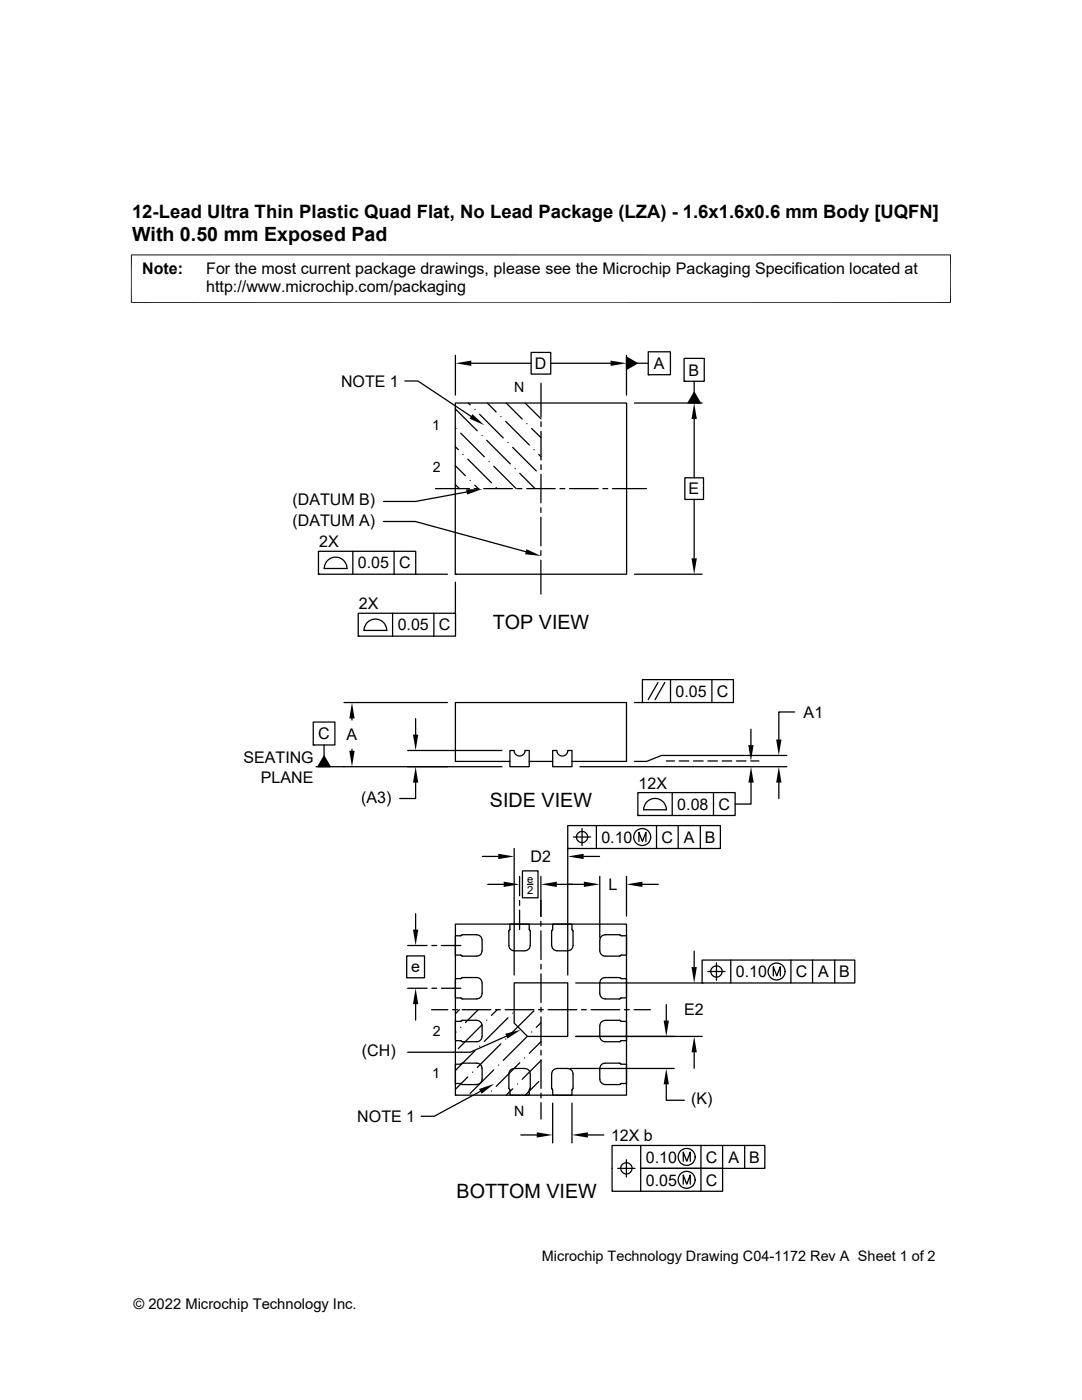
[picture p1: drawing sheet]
<svg xmlns="http://www.w3.org/2000/svg" width="216mm" height="279mm" viewBox="0 0 216 279" stroke-linecap="round" stroke-linejoin="round" font-family="sans-serif">
<g fill="none" stroke="#000" stroke-width=".25">
<path d="M80.8 76h2.6l10.6 7.1M90.9 70.9v7.9M94 72.5h12M106 70.3h3.9v4.4h-3.9zM107.9 76.5v6.7M109.9 72.5h11.9M125 71.3l2.1 1.2-2.1 1.2zM125 70.9v7.9M127.1 72.5h2.2M129.3 70.2h4.5v4.6h-4.5zM129.3 74.8h.1M136.5 71.5h4v4.6h-4z"/>
<path d="M136.5 76.1h.1M138.5 78.3l1.2 2.1h-2.4zM138.5 76.1v2.2M86.9 97.5h6.8M90.8 89.2l.7 .5M90.8 80.4h34.2v34.2h-34.2zM90.8 92.9l2.1 2M90.8 81.6l4.4 4.4M90.8 96.7l.9 .8M91 85.5h.1M91.9 86.4l4.7 4.8M92.4 90.7h.1"/>
<path d="M93.1 98.2l-10.2 1.9h-6.4M93.3 91.6l4.8 4.8M93.5 80.4l.3 .4M93.8 95.9h.1M94.6 97.5h1M94.8 96.8l.6 .7M94.8 81.7h.1M95.7 82.7l4.7 4.7M96.2 86.9h.1M96.5 97.5h5.7M97.1 87.9l4.7 4.7M97.2 80.4l1.8 1.8"/>
<path d="M97.6 92.1h.1M98.5 93l4.5 4.5M99 97.3h.1M99.9 83.1h.1M100.9 84.1l4.7 4.7M101 80.4l3.2 3.2M101.4 88.3h.1M102.3 89.3l4.7 4.7M102.8 93.5h.1M103.2 97.5h.9M103.7 94.5l3.1 3M104.8 80.4l3.1 3.2"/>
<path d="M105.1 97.5h5.7M105.1 84.6h.1M106.1 85.5l1.8 1.9M106.6 89.7h.1M107.5 90.7l.4 .4M107.9 84.2v.9M107.9 86.1v5.7M107.9 92.8v.9M107.9 94.7v5.7M111.7 97.5h1M113.6 97.5h5.8M120.3 97.5h1"/>
<path d="M122.2 97.5h6.8M126.6 80.4h13.5M136.7 95.4h3.7v4.3h-3.7zM138.5 83.6v11.8M138.5 99.7v11.7M63.5 110h19.5v4.6h-19.5zM63.5 114.6h.1M65.5 111.7a2.27 2.27 0 0 1 2.4-.3 2.27 2.27 0 0 1 1.3 2.1h-4.5l.2-1zM70.4 110v4.6M76.5 104.1h6.4l22 6M78.6 110v4.6M82.9 114.6h6.4"/>
<path d="M90.8 114.6h.1M90.9 116.2v6.2M107.9 101.3v1M107.9 103.2v5.7M107.9 109.9v.9M107.9 111.8v6.8M126.6 114.6h13.5M71.5 122.4h19.4v4.6h-19.4zM71.5 127h.1M73.4 124.1a2.27 2.27 0 0 1 2.4-.3 2.27 2.27 0 0 1 1.4 2h-4.6l.3-.9zM78.3 122.4v4.6M86.6 122.4v4.6"/>
<path d="M128.2 135.6h18.1v4.6h-18.1zM131.3 136.2l-2 3.4M132.7 136.2l-2 3.4M133.8 135.6v4.6M142 135.6v4.6M62.5 144.1h4.3v4.6h-4.3zM62.5 148.7h.1M64.7 148.7v2.2M64.7 150.9l1.2 2.1h-2.5zM68.6 140.2h20.7M70.2 143.4v.3M70.2 149.5v.3"/>
<path d="M81.3 149.8h18.9M82.9 156.2v3.2h-3.1M82.9 143.4v3.2M100.2 153h-37.1M101.7 149.8h.9a1.1 1.1 0 0 0 1.1 1.1 1.1 1.1 0 0 0 1.1-1.1h.8v3.2h-3.9zM101.7 152h-10.8v-11.8h34.1v11.8h-10.9M105.6 152h4.7M110.3 149.8h.8a1.1 1.1 0 0 0 1.1 1.1 1.1 1.1 0 0 0 1.1-1.1h.8v3.2h-3.8zM115.7 153h41.3M126.6 140.2h1.6M127.3 158.2h19.4v4.6h-19.4zM132.9 151.9h1.7"/>
<path d="M134.1 158.2v4.6M135.5 151.9h1.9M138.4 151.9h1.9M141.2 151.9h2M142.4 158.2v4.6M144.1 151.9h1.9M147 151.9h1.9M149.8 151.9h1.6M149.8 145.5v3.2M149.9 156.2v4.3h-3.2M155.4 156.2v3.2M157 150.8h-25l-3 1.2h-2.4"/>
<path d="M158.6 142.1h-3.2v5.5M96.2 170.9h3.2M97.3 176.5h3.2M102.6 169.3v25.3M103.7 174.9v3.9M103.7 179.7v1M104.2 173.8h3.2v5.4h-3.2zM105.3 176.5h1M107.9 174.9v8M111.1 176.5h5.4M113.3 164.8h30.4v4.5h-30.4zM113.3 169.3h.1"/>
<path d="M113.3 169.3v25.3M114.4 167h3.5M116.1 165.3v3.5M116.5 170.9h3.1M119 164.8v4.5M119.7 174.9v12.2M125 174.9v7.9M127.3 162.8h.1M127.5 167.9v-1.8l.7 1.8 .7-1.8v1.8M128.2 176.5h3.2M128.4 161.6h4.6a2.26 2.26 0 0 0-2.3-2.3 2.26 2.26 0 0 0-2.3 2.3M131 164.8v4.5"/>
<path d="M135.3 164.8v4.5M139.7 164.8v4.5M81.2 190.8h3.5v4.3h-3.5zM81.3 197.2h3.9M81.3 188.7h3.9M82.9 182.4v3.1M86.2 197.2h.9M86.2 188.7h.9M88.1 197.2h3.8M88.1 188.7h3.8M90.9 184.4h34.1v34.2h-34.1zM92 186.7l-1.1 .1v3.8h1l.3 .2h3.1l.7-.4 .2-.6"/>
<path d="M92 199.2l.2 .2h2.9M95.1 186.6l.6 .1 .3 .3 .2 .6M95.1 186.5h-2.9l-.2 .2M96.2 196.2l-.2-.6-.7-.5h-3.1l-.3 .2h-1v3.9h1.1M96.2 198.3l-.2 .6-.3 .3-.6 .1M96.2 187.6v2.2M96.2 196.2v2.1M101.7 184.4h3.9v1.1l.2 .3v2.9l-.2 .6-.3 .3-.6 .2-2.1-.1-.6-.1-.3-.3-.2-.6v-2.9l.2-.3zM102.6 196.2h10.7v10.6h-8l-2.7-2.6zM103.7 181.6v3.9M107.9 185.8v5.7M107.9 183.9v.9"/>
<path d="M107.9 192.4v1M107.9 194.4v5.7M110.2 185.6l.1-1.2h3.8v1.1l.2 .3v2.9l-.1 .6-.3 .3-.6 .2-2.6-.1-.4-.4-.2-.6M110.2 185.6l-.1 .2v2.9M114.9 196.2h25.2M120.8 186.6l-.6 .1-.4 .5-.1 2.6 .2 .6 .3 .2 .6 .2h2.8l.4-.2h1v-3.8l-1.2-.1M120.8 186.5h2.8l.2 .2M123.8 199.2l-.2 .2h-2.8M123.8 199.2h1.2v-3.9h-1l-.4-.2h-2.8l-.6 .2-.4 .4-.1 2.6 .2 .6 .3 .3 .6 .1M138.5 189.8v3.2M140.1 191.6h30.5v4.6h-30.5zM140.1 196.2h.1"/>
<path d="M141.2 193.9h3.5M143 192.2v3.4M144.1 193.9a1.13 1.13 0 0 1-1.6 1 1.13 1.13 0 0 1-.3-1.9 1.13 1.13 0 0 1 1.8 .5l.1 .4M145.8 191.6v4.6M154.3 194.8v-1.9l.7 1.9 .7-1.9v1.9M157.8 191.6v4.6M162.1 191.6v4.6M166.6 191.6v4.6M82.9 200.4v3.2M86.1 201.5h3.3M90.3 201.5h1M90.9 218.6h.1"/>
<path d="M91 206l-.1 .1M91.7 201.5l-.8 .8M91.9 205h.1M92.1 212.2l-.2 .2h-1v3.8h1l.3 .3h2.9l.6-.2 .3-.3 .2-.6M92.1 212.2h3.2l.7 .4 .2 .6M92.2 201.5h5.7M93.3 214.9l-2.4 2.5M94.3 214h.1M94.8 209.7l-3.9 3.9M95.4 201.5l-2.5 2.6M95.7 208.8h.1M95.8 217.8l-9.2 5h-2.6"/>
<path d="M96.2 204.5l-4.7 4.8M96.2 204.7l-.2-.6-.7-.4-3.1-.1-.3 .2h-1v3.9h1l.3 .2h3.1l.7-.5 .2-.6M96.2 204.7v2.1M96.2 213.2v2.2M97.1 203.6h.1M98.1 217.7h.1M98.5 213.5l-4.7 4.7M98.9 201.5h.9M99.2 201.5l-1.1 1.1M99.5 212.6h.1M99.9 208.3l-4.7 4.7M100.8 201.5h5.7"/>
<path d="M100.9 207.4h.1M101 206.8l-7.2 3.2h-12.5M101.4 203.1l-4.8 4.7M102 213.4l.6-.1h2.1l.6 .1 .3 .3 .2 .6v2.9l-.2 .3v1.1h-3.9v-1.1l-.2-.3v-2.9l.2-.6zM102.3 202.2h.1M102.3 217.3l-1.3 1.3M103.3 216.3h.1M103.7 212.1l-4.7 4.7M104.7 211.1h.1M105.1 206.9l-4.7 4.7M106.1 206h.1M106.6 201.7l-4.8 4.7"/>
<path d="M107.5 201.5h.9M107.5 215.9l-2.7 2.7M107.9 201v1M107.9 202.9v5.7M107.9 209.6v.9M107.9 211.5v5.7M107.9 218.2v.9M108 204.1l-1 .9M108 207.9l-2.4 2.3M108 211.6l-3.8 3.8M109.4 201.5h5.7M110.1 214.3v2.9l.1 .2"/>
<path d="M110.1 214.3l.2-.6 .4-.4 2.6-.1 .6 .2 .3 .3 .1 .6v2.9l-.2 .3v1.1h-3.8l-.1-1.2M113.8 213.2h20.7M114.9 206.8h25.2M116 201.5h1M117.9 201.5h5.8M120.2 203.8l.6-.2h2.8l.4 .2h1v3.9h-1l-.4 .2h-2.8l-.6-.2-.3-.3-.2-.6v-2.3zM123.7 212.2l.3 .2h1v3.8h-1l-.4 .3-2.8-.1-.6-.1-.3-.3-.2-.6v-2.2l.2-.6 .6-.4h3.2M124.6 201.5h1M126.5 201.5h3.3M132.9 216.4v3.2h3.6M132.9 200.5v3.2M138.5 210v3.2"/>
<path d="M103.9 226.5h3.2M107.9 220.1v3.2M110.3 220.2v7.9M114.1 220.2v7.9M117.3 226.5h3.2M123.3 233.2h3.4M125 231.5v3.4M127.8 228.6v4.6h16.4v4.5h-22.1v-9.1h30.5v4.6h-24.8v4.5M136.3 231.8v-1.9l.7 1.9 .7-1.9v1.9M136.3 236.3v-1.8l.7 1.8 .7-1.8v1.8M139.9 228.6v9.1M144.2 228.6v4.6"/>
<path d="M148.6 228.6v4.6"/>
<circle cx="116.1" cy="167" r="1.12"/>
<circle cx="128.1" cy="167.1" r="1.69"/>
<circle cx="155" cy="193.9" r="1.69"/>
<circle cx="125" cy="233.2" r="1.13"/>
<circle cx="137" cy="235.5" r="1.69"/>
<circle cx="137" cy="230.9" r="1.69"/>
</g>
<g fill="#000">
<path d="M90.9 72.5l3.1-.5v1zM121.8 72l3.2 .5-3.2 .5zM125 71.3l2.1 1.2-2.1 1.2zM93 97.7l3.2-.1-3 1.1zM94.3 82.7l2.3 2.2-2.9-1.4zM138.5 80.4l.5 3.2h-1zM138.5 78.3l1.2 2.1h-2.4zM105.1 109.6l2.9 1.4-3.2-.4zM138 111.4h1l-.5 3.2zM64.7 150.9l1.2 2.1h-2.5zM69.7 149.8h1.1l-.6 3.2zM70.2 140.2l.6 3.2h-1.1z"/>
<path d="M82.4 146.6h1.1l-.6 3.2zM82.9 153l.6 3.2h-1.1zM149.3 148.7h1.1l-.6 3.2zM149.9 153l.5 3.2h-1.1zM155.4 153l.5 3.2h-1zM154.9 147.6h1l-.5 3.2zM99.4 170.4l3.2 .5-3.2 .5zM100.5 176l3.2 .5-3.2 .5zM107.9 176.5l3.2-.5v1zM113.3 170.9l3.2-.5v1zM116.5 176l3.2 .5-3.2 .5zM125 176.5l3.2-.5v1z"/>
<path d="M82.4 185.5h1.1l-.6 3.2zM138 193h1l-.5 3.2zM82.9 197.2l.6 3.2h-1.1zM95.6 217.3l3-1-2.5 2zM100.8 206.3l3.1-.8-2.7 1.8zM132.4 203.7h1.1l-.6 3.1zM132.9 213.2l.6 3.2h-1.1zM138.5 206.8l.5 3.2h-1zM107.1 226l3.2 .5-3.2 .5zM114.1 226.5l3.2-.5v1z"/>
</g>
<path d="M26.1 50.9h163.7M26.2 50.8v9.7M189.7 50.8v9.7M26.1 60.4h163.7" fill="none" stroke="#000" stroke-width=".2"/>
<g font-size="3.9">
<text x="26.4" y="48">With 0.50 mm Exposed Pad</text>
<text x="98.3" y="125.5">TOP VIEW</text>
<text x="97.8" y="161">SIDE VIEW</text>
<text x="91.1" y="239">BOTTOM VIEW</text>
</g>
<text font-size="3.7" x="26.4" y="43.5">12-Lead Ultra Thin Plastic Quad Flat, No Lead Package (LZA) - 1.6x1.6x0.6 mm Body [UQFN]</text>
<g font-size="3.2">
<text x="28.4" y="54.6">Note:</text>
<text x="41.1" y="58.3">http://www.microchip.com/packaging</text>
<text x="41.1" y="54.6">For the most current package drawings, please see the Microchip Packaging Specification located at</text>
<text x="68.1" y="77.2">NOTE 1</text>
<text x="106.7" y="73.6">D</text>
<text x="130.5" y="73.6">A</text>
<text x="137.4" y="75">B</text>
<text x="58.4" y="100.9">(DATUM B)</text>
<text x="137.4" y="98.7">E</text>
<text x="58.4" y="104.9">(DATUM A)</text>
<text x="63.7" y="109.2">2X</text>
<text x="71.4" y="113.4">0.05</text>
<text x="79.6" y="113.5">C</text>
<text x="71.6" y="121.6">2X</text>
<text x="79.4" y="125.8">0.05</text>
<text x="87.6" y="125.8">C</text>
<text x="134.8" y="139">0.05</text>
<text x="143" y="139.1">C</text>
<text x="160.4" y="143.2">A1</text>
<text x="63.5" y="147.5">C</text>
<text x="69.2" y="147.8">A</text>
<text x="48.6" y="152.4">SEATING</text>
<text x="52.1" y="156.2">PLANE</text>
<text x="72.1" y="160.2">(A3)</text>
<text x="127.4" y="157.4">12X</text>
<text x="135.1" y="161.6">0.08</text>
<text x="143.4" y="161.6">C</text>
<text x="105.9" y="172.1">D2</text>
<text x="120" y="168.2">0.10</text>
<text x="132" y="168.2">C</text>
<text x="136.5" y="168.2">A</text>
<text x="140.7" y="168.2">B</text>
<text x="121.4" y="177.6">L</text>
<text x="82" y="194.1">e</text>
<text x="146.8" y="195">0.10</text>
<text x="158.8" y="195">C</text>
<text x="163.3" y="195">A</text>
<text x="167.5" y="195">B</text>
<text x="136.5" y="202.6">E2</text>
<text x="72.2" y="210.8">(CH)</text>
<text x="137.9" y="220.4">(K)</text>
<text x="71.3" y="223.9">NOTE 1</text>
<text x="121.9" y="227.6">12X b</text>
<text x="128.9" y="232">0.10</text>
<text x="140.9" y="232">C</text>
<text x="145.3" y="232">A</text>
<text x="149.5" y="232">B</text>
<text x="128.9" y="236.6">0.05</text>
<text x="140.9" y="236.6">C</text>
</g>
<g font-size="2.9">
<text x="108.1" y="251.7">Microchip Technology Drawing C04-1172 Rev A Sheet 1 of 2</text>
<text x="26.6" y="261.3">© 2022 Microchip Technology Inc.</text>
</g>
<g font-size="2.8">
<text x="102.6" y="78.3">N</text>
<text x="86.2" y="85.9">1</text>
<text x="86.4" y="94.3">2</text>
<text x="86.4" y="206.8">2</text>
<text x="86.2" y="215.2">1</text>
<text x="102.6" y="222.8">N</text>
</g>
<g font-size="2.2">
<text x="105.2" y="176.2">e</text>
<text x="105.2" y="178.4">2</text>
</g>
</svg>
